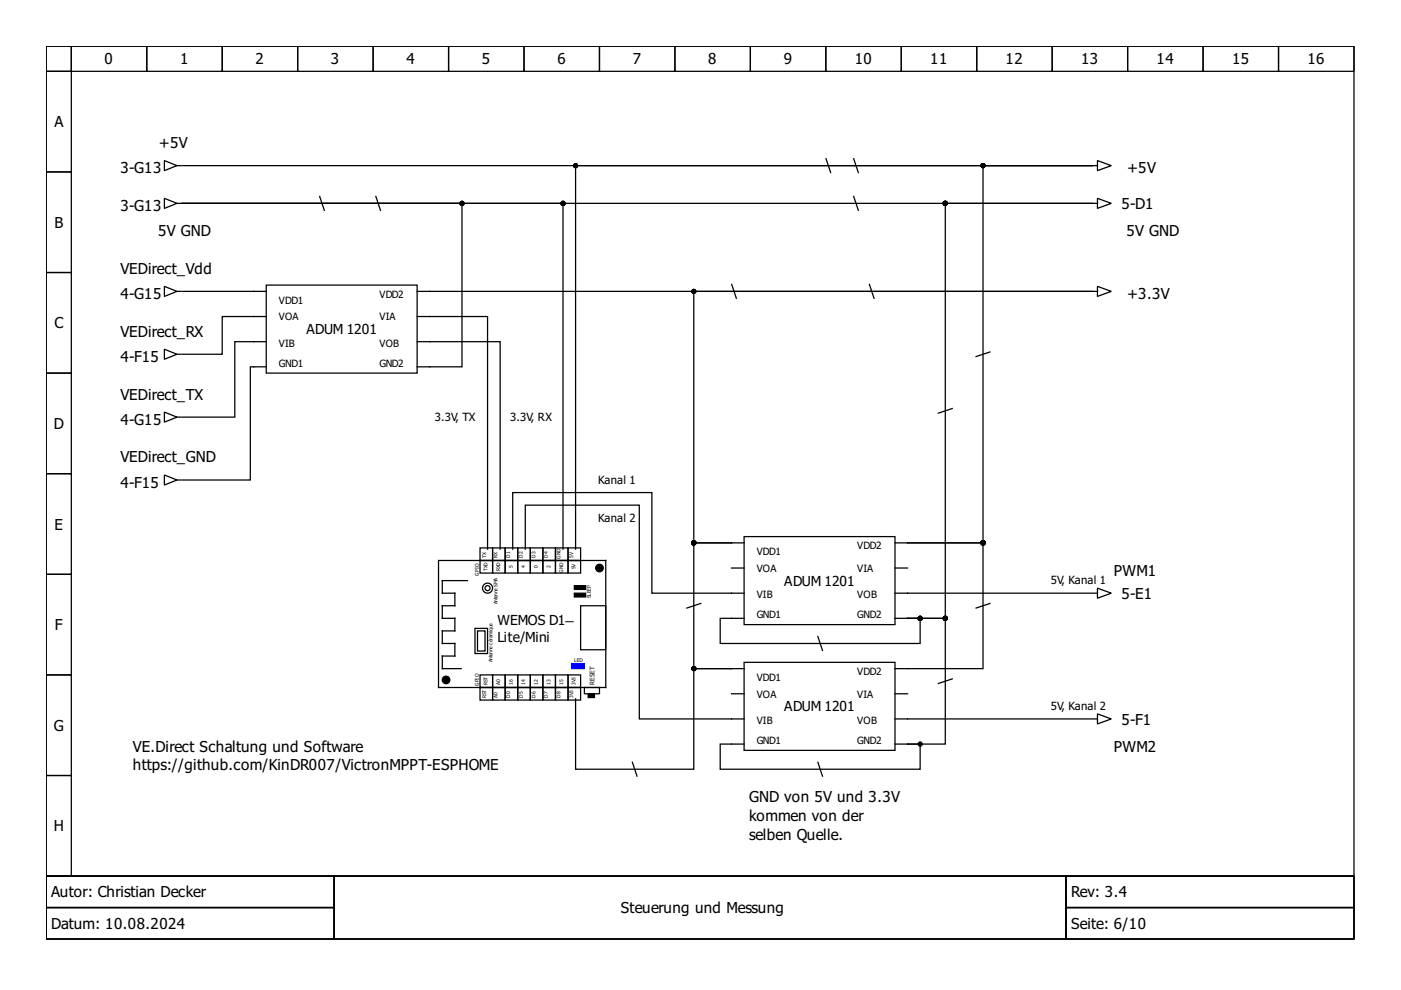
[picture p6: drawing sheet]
<svg xmlns="http://www.w3.org/2000/svg" width="297mm" height="210mm" viewBox="0 0 297 210" stroke-linecap="round" stroke-linejoin="round" font-family="sans-serif">
<g fill="none" stroke="#000" stroke-width=".27">
<path d="M9.8 9.8h277.3v176h-277.3zM9.8 9.8h5.3v5.3h-5.3zM9.8 15.1h5.3v21.4h-5.3zM15.1 9.8h16v5.3h-16zM31.1 9.8h16v5.3h-16zM47.1 9.8h16v5.3h-16zM63.1 9.8h16v5.3h-16zM79.1 9.8h16v5.3h-16zM95.1 9.8h16v5.3h-16zM111.1 9.8h16v5.3h-16zM127.1 9.8h16v5.3h-16zM143.1 9.8h16v5.3h-16z"/>
<path d="M159.1 9.8h16v5.3h-16zM175.1 9.8h16v5.3h-16zM191.1 9.8h16v5.3h-16zM207.1 9.8h16v5.3h-16zM223.1 9.8h16v5.3h-16zM239.1 9.8h16v5.3h-16zM255.1 9.8h16v5.3h-16zM271.1 9.8h16v5.3h-16zM9.8 36.5h5.3v21.3h-5.3zM34.9 34.1l2.6 1-2.6 1.1zM37.5 35.1h.8M38.6 35.1h193"/>
<path d="M175.1 33.5l1.1 3.2M181 33.5l1 3.2M231.6 35.1h-109.6v81.3M231.6 35.1h-23.2v80h-16M231.9 35.1h.8M232.7 34.1l2.9 1-2.9 1.1zM9.8 57.8h5.3v21.3h-5.3zM34.9 42.1l2.6 1-2.6 1.1zM37.5 43.1h.8M38.6 43.1h193h-31.2v88h-8M38.6 43.1h80.8v73.3M38.6 43.1h59.4v34.7h-9.6"/>
<path d="M67.7 41.5l1.1 3.2M79.6 41.5l1.1 3.2M181 41.5l1 3.2M231.9 43.1h.8M232.7 42.1l2.9 1-2.9 1.1zM9.8 79.1h5.3v21.3h-5.3zM34.9 74l2.6 1.1-2.6 1.1zM34.9 60.7l2.6 1.1-2.6 1zM37.5 61.8h.8M37.5 75.1h.8M56.4 60.4h32v18.7h-32zM56.4 77.8h-3.3v24h-14.5"/>
<path d="M56.4 61.8h-17.8M56.4 72.4h-6.6v16h-11.2M56.4 67.1h-9.3v8h-8.5M88.4 72.4h17.6v44M88.4 61.8h143.2h-84.5v53.3h8M88.4 67.1h15v49.3M155.1 60.2l1.1 3.2M184.3 60.2l1.1 3.2M210 74.6l-3.2 1M231.9 61.8h.8M232.7 60.7l2.9 1.1-2.9 1zM34.9 87.4l2.6 1-2.6 1.1z"/>
<path d="M37.5 88.4h.8M202 86.6l-3.2 1M9.8 100.4h5.3v21.4h-5.3zM34.9 100.7l2.6 1.1-2.6 1zM37.5 101.8h.8M93 118.8h35.4v27h-35.4v-26.7M101.8 118.8h2.6v2.7h-2.6zM101.8 116.2h2.6v2.6h-2.6zM104.4 118.8h2.7v2.7h-2.7zM104.4 116.2h2.7v2.6h-2.7zM107.1 118.8h2.7v2.7h-2.7zM107.1 116.2h2.7v2.6h-2.7z"/>
<path d="M108.7 116.4v-12h29.5v21.4h19.6M109.8 118.8h2.6v2.7h-2.6zM109.8 116.2h2.6v2.6h-2.6zM111.4 116.4v-9.3h24.1v45.3h22.3M112.4 118.8h2.7v2.7h-2.7zM112.4 116.2h2.7v2.6h-2.7zM115.1 118.8h2.7v2.7h-2.7zM115.1 116.2h2.7v2.6h-2.7zM117.8 118.8h2.6v2.7h-2.6zM117.8 116.2h2.6v2.6h-2.6zM120.4 118.8h2.7v2.7h-2.7zM120.4 116.2h2.7v2.6h-2.7z"/>
<path d="M155.1 115.1h2.7M155.1 115.1h-8v26.7h8M157.8 113.8h32v18.6h-32zM189.8 115.1h2.6M192.4 115.1h16v26.7h-18.6M9.8 121.8h5.3v21.3h-5.3zM99.1 123.1h-5.3v2.7h2.6v2.6h-2.6v2.7h2.6v2.7h-2.6v2.6h2.6v2.7h-2.6v2.7h4M100.7 133.2h2.7v5.4h-2.7zM101.2 133.8h1.6v4.2h-1.6zM123.1 128.4h5.3v9.4h-5.3zM148.7 127.9l-3.2 1.1M155.1 120.4h2.7"/>
<path d="M157.8 131.1h-5.1v5.3h42.4v-5.3h-2.7M173.4 134.8l1 3.2M189.8 125.8h41.8M189.8 131.1h2.6M189.8 120.4h2.6M192.4 131.1h8v26.7h-8M210 127.9l-3.2 1.1M231.9 125.8h.8M232.7 124.7l2.9 1.1-2.9 1zM9.8 143.1h5.3v21.3h-5.3zM101.8 143.1h2.6v2.7h-2.6zM101.8 145.8h2.6v2.6h-2.6z"/>
<path d="M104.4 143.1h2.7v2.7h-2.7zM104.4 145.8h2.7v2.6h-2.7zM107.1 143.1h2.7v2.7h-2.7zM107.1 145.8h2.7v2.6h-2.7zM109.8 143.1h2.6v2.7h-2.6zM109.8 145.8h2.6v2.6h-2.6zM112.4 143.1h2.7v2.7h-2.7zM112.4 145.8h2.7v2.6h-2.7zM115.1 143.1h2.7v2.7h-2.7zM115.1 145.8h2.7v2.6h-2.7zM117.8 143.1h2.6v2.7h-2.6zM117.8 145.8h2.6v2.6h-2.6z"/>
<path d="M120.4 143.1h2.7v2.7h-2.7zM120.4 145.8h2.7v2.6h-2.7zM123.9 145.8h3.2v1.3h-3.2zM155.1 141.8h2.7M155.1 147.1h2.7M155.1 141.8h-8v21.3h-25.1v-14.9M157.8 140.4h32v18.7h-32zM189.8 152.4h41.8M189.8 157.8h2.6M189.8 147.1h2.6M192.4 157.8h2.7v5.3h-42.4v-5.3h5.1M202 143.9l-3.2 1.1"/>
<path d="M231.9 152.4h.8M232.7 151.4l2.9 1-2.9 1.1zM9.8 164.4h5.3v21.4h-5.3zM134 161.5l1.1 3.2M173.4 161.5l1 3.2M9.8 185.8h277.3v13.3h-277.3zM9.8 185.8h61v6.6h-61zM9.8 192.4h61v6.7h-61zM70.8 185.8h155.2v13.3h-155.2zM226 185.8h61.1v6.6h-61.1zM226 192.4h61.1v6.7h-61.1z"/>
<circle cx="103.4" cy="124.7" r=".53"/>
<circle cx="103.4" cy="124.7" r="1.07"/>
</g>
<g fill="#000" stroke="#000" stroke-width=".27">
<path d="M121.8 125.8h2.4v.8h-2.4z" fill-rule="evenodd"/>
<path d="M121.8 124.2h2.4v.8h-2.4z" fill-rule="evenodd"/>
<path d="M124.7 147.1h1.3v.8h-1.3z" fill-rule="evenodd"/>
<path d="M125.2 147.6h.3z" fill-rule="evenodd"/>
<circle cx="122" cy="35.1" r=".4"/>
<circle cx="208.4" cy="35.1" r=".4"/>
<circle cx="98" cy="43.1" r=".4"/>
<circle cx="119.4" cy="43.1" r=".4"/>
<circle cx="200.4" cy="43.1" r=".4"/>
<circle cx="147.1" cy="61.8" r=".4"/>
<circle cx="147.1" cy="115.1" r=".4"/>
<circle cx="208.4" cy="115.1" r=".4"/>
<circle cx="127.1" cy="120.4" r=".8"/>
<circle cx="195.1" cy="131.1" r=".4"/>
<circle cx="200.4" cy="131.1" r=".4"/>
<circle cx="94.6" cy="144.2" r=".8"/>
<circle cx="147.1" cy="141.8" r=".4"/>
<circle cx="195.1" cy="157.8" r=".4"/>
</g>
<path d="M121.2 140.7h2.7v1.1h-2.7z" fill-rule="evenodd" fill="#00f" stroke="#00f" stroke-width=".27"/>
<g font-size="3.2">
<text x="22.2" y="13.7">0</text>
<text x="38.2" y="13.7">1</text>
<text x="54.2" y="13.7">2</text>
<text x="70.2" y="13.7">3</text>
<text x="86.2" y="13.7">4</text>
<text x="102.2" y="13.7">5</text>
<text x="118.2" y="13.7">6</text>
<text x="134.2" y="13.7">7</text>
<text x="150.2" y="13.7">8</text>
<text x="166.2" y="13.7">9</text>
<text x="181.2" y="13.7">10</text>
<text x="197.2" y="13.7">11</text>
<text x="213.2" y="13.7">12</text>
<text x="229.2" y="13.7">13</text>
<text x="245.2" y="13.7">14</text>
<text x="261.2" y="13.7">15</text>
<text x="277.2" y="13.7">16</text>
<text x="11.5" y="27">A</text>
<text x="33.7" y="31.4">+5V</text>
<text x="25.5" y="36.7">3-G13</text>
<text x="238.9" y="36.7">+5V</text>
<text x="25.5" y="44.7">3-G13</text>
<text x="237.7" y="44.3">5-D1</text>
<text x="11.5" y="48.3">B</text>
<text x="33.5" y="50">5V GND</text>
<text x="238.8" y="50">5V GND</text>
<text x="25.5" y="58">VEDirect_Vdd</text>
<text x="25.5" y="63.4">4-G15</text>
<text x="238.9" y="63.4">+3.3V</text>
<text x="11.5" y="69.6">C</text>
<text x="25.5" y="71.4">VEDirect_RX</text>
<text x="25.5" y="76.7">4-F15</text>
<text x="25.5" y="84.7">VEDirect_TX</text>
<text x="11.4" y="91">D</text>
<text x="25.5" y="90">4-G15</text>
<text x="25.5" y="98">VEDirect_GND</text>
<text x="25.5" y="103.4">4-F15</text>
<text x="11.5" y="112.3">E</text>
<text x="236.1" y="122">PWM1</text>
<text x="119.9" y="131.4">_</text>
<text x="237.7" y="127">5-E1</text>
<text x="11.7" y="133.6">F</text>
<text x="11.4" y="155">G</text>
<text x="237.7" y="153.6">5-F1</text>
<text x="28.2" y="159.4">VE.Direct Schaltung und Software</text>
<text x="236.1" y="159.4">PWM2</text>
<text x="28.2" y="163.4">https://github.com/KinDR007/VictronMPPT-ESPHOME</text>
<text x="158.8" y="170">GND von 5V und 3.3V</text>
<text x="11.4" y="176.3">H</text>
<text x="158.8" y="174">kommen von der</text>
<text x="158.8" y="178">selben Quelle.</text>
<text x="10.9" y="190.3">Autor: Christian Decker</text>
<text x="227.1" y="190.3">Rev: 3.4</text>
<text x="10.9" y="197">Datum: 10.08.2024</text>
<text x="131.6" y="193.6">Steuerung und Messung</text>
<text x="227.1" y="197">Seite: 6/10</text>
</g>
<g font-size="2.9">
<text x="65" y="70.8">ADUM 1201</text>
<text x="166.3" y="124.2">ADUM 1201</text>
<text x="105.5" y="132.4">WEMOS D1</text>
<text x="105.5" y="136.2">Lite/Mini</text>
<text x="166.3" y="150.8">ADUM 1201</text>
</g>
<g font-size="2.4">
<text x="92.2" y="89.2">3.3V, TX</text>
<text x="108.2" y="89.2">3.3V, RX</text>
<text x="126.8" y="102.6">Kanal 1</text>
<text x="126.8" y="110.6">Kanal 2</text>
<text x="222.8" y="123.9">5V, Kanal 1</text>
<text x="222.8" y="150.6">5V, Kanal 2</text>
</g>
<g font-size="2.1">
<text x="59.1" y="64.4">VDD1</text>
<text x="80.4" y="63.1">VDD2</text>
<text x="59.1" y="67.9">VOA</text>
<text x="80.4" y="67.9">VIA</text>
<text x="59.1" y="73.5">VIB</text>
<text x="59.1" y="77.8">GND1</text>
<text x="80.4" y="73.5">VOB</text>
<text x="80.4" y="77.8">GND2</text>
<text x="160.4" y="117.8">VDD1</text>
<text x="181.8" y="116.4">VDD2</text>
<text x="160.4" y="121.2">VOA</text>
<text x="181.8" y="121.2">VIA</text>
<text x="160.4" y="126.8">VIB</text>
<text x="160.4" y="131.1">GND1</text>
<text x="181.8" y="126.8">VOB</text>
<text x="181.8" y="131.1">GND2</text>
<text x="181.8" y="143.1">VDD2</text>
<text x="160.4" y="147.9">VOA</text>
<text x="160.4" y="144.4">VDD1</text>
<text x="181.8" y="147.9">VIA</text>
<text x="160.4" y="153.5">VIB</text>
<text x="181.8" y="153.5">VOB</text>
<text x="160.4" y="157.8">GND1</text>
<text x="181.8" y="157.8">GND2</text>
</g>
<text font-size="1.3" x="126" y="145.2" transform="rotate(-90 126 145.2)">RESET</text>
<g font-size="1.1">
<text x="103.1" y="118.3" transform="rotate(-90 103.1 118.3)">TX</text>
<text x="105.5" y="118.3" transform="rotate(-90 105.5 118.3)">RX</text>
<text x="108.2" y="118.3" transform="rotate(-90 108.2 118.3)">D1</text>
<text x="110.8" y="118.3" transform="rotate(-90 110.8 118.3)">D2</text>
<text x="113.5" y="118.3" transform="rotate(-90 113.5 118.3)">D3</text>
<text x="116.2" y="118.3" transform="rotate(-90 116.2 118.3)">D4</text>
<text x="118.8" y="118.6" transform="rotate(-90 118.8 118.6)">GND</text>
<text x="121.5" y="118.3" transform="rotate(-90 121.5 118.3)">5V</text>
<text x="101.5" y="122" transform="rotate(-90 101.5 122)">GPIO</text>
<text x="103.4" y="121" transform="rotate(-90 103.4 121)">TXD</text>
<text x="106" y="121" transform="rotate(-90 106 121)">RXD</text>
<text x="108.7" y="120.4" transform="rotate(-90 108.7 120.4)">5</text>
<text x="111.4" y="120.4" transform="rotate(-90 111.4 120.4)">4</text>
<text x="114" y="120.4" transform="rotate(-90 114 120.4)">0</text>
<text x="116.7" y="120.4" transform="rotate(-90 116.7 120.4)">2</text>
<text x="119.4" y="121.5" transform="rotate(-90 119.4 121.5)">GND</text>
<text x="122" y="120.7" transform="rotate(-90 122 120.7)">5V</text>
<text x="105.5" y="128.2" transform="rotate(-90 105.5 128.2)">Antenne SMA</text>
<text x="125.2" y="126.8" transform="rotate(-90 125.2 126.8)">SLEEP</text>
<text x="104.4" y="140.4" transform="rotate(-90 104.4 140.4)">Antenne céramique</text>
<text x="121.8" y="140.4">LED</text>
<text x="101.5" y="145.5" transform="rotate(-90 101.5 145.5)">GPIO</text>
<text x="103.1" y="147.9" transform="rotate(-90 103.1 147.9)">RST</text>
<text x="103.4" y="145.2" transform="rotate(-90 103.4 145.2)">RST</text>
<text x="105.5" y="147.9" transform="rotate(-90 105.5 147.9)">A0</text>
<text x="106" y="145.2" transform="rotate(-90 106 145.2)">A0</text>
<text x="108.2" y="147.9" transform="rotate(-90 108.2 147.9)">D0</text>
<text x="108.7" y="145.2" transform="rotate(-90 108.7 145.2)">16</text>
<text x="110.8" y="147.9" transform="rotate(-90 110.8 147.9)">D5</text>
<text x="111.4" y="145.2" transform="rotate(-90 111.4 145.2)">14</text>
<text x="113.5" y="147.9" transform="rotate(-90 113.5 147.9)">D6</text>
<text x="114" y="145.2" transform="rotate(-90 114 145.2)">12</text>
<text x="116.2" y="147.9" transform="rotate(-90 116.2 147.9)">D7</text>
<text x="116.7" y="145.2" transform="rotate(-90 116.7 145.2)">13</text>
<text x="118.8" y="147.9" transform="rotate(-90 118.8 147.9)">D8</text>
<text x="119.4" y="145.2" transform="rotate(-90 119.4 145.2)">15</text>
<text x="121.5" y="147.9" transform="rotate(-90 121.5 147.9)">3V3</text>
<text x="122" y="145.2" transform="rotate(-90 122 145.2)">3V3</text>
</g>
</svg>
